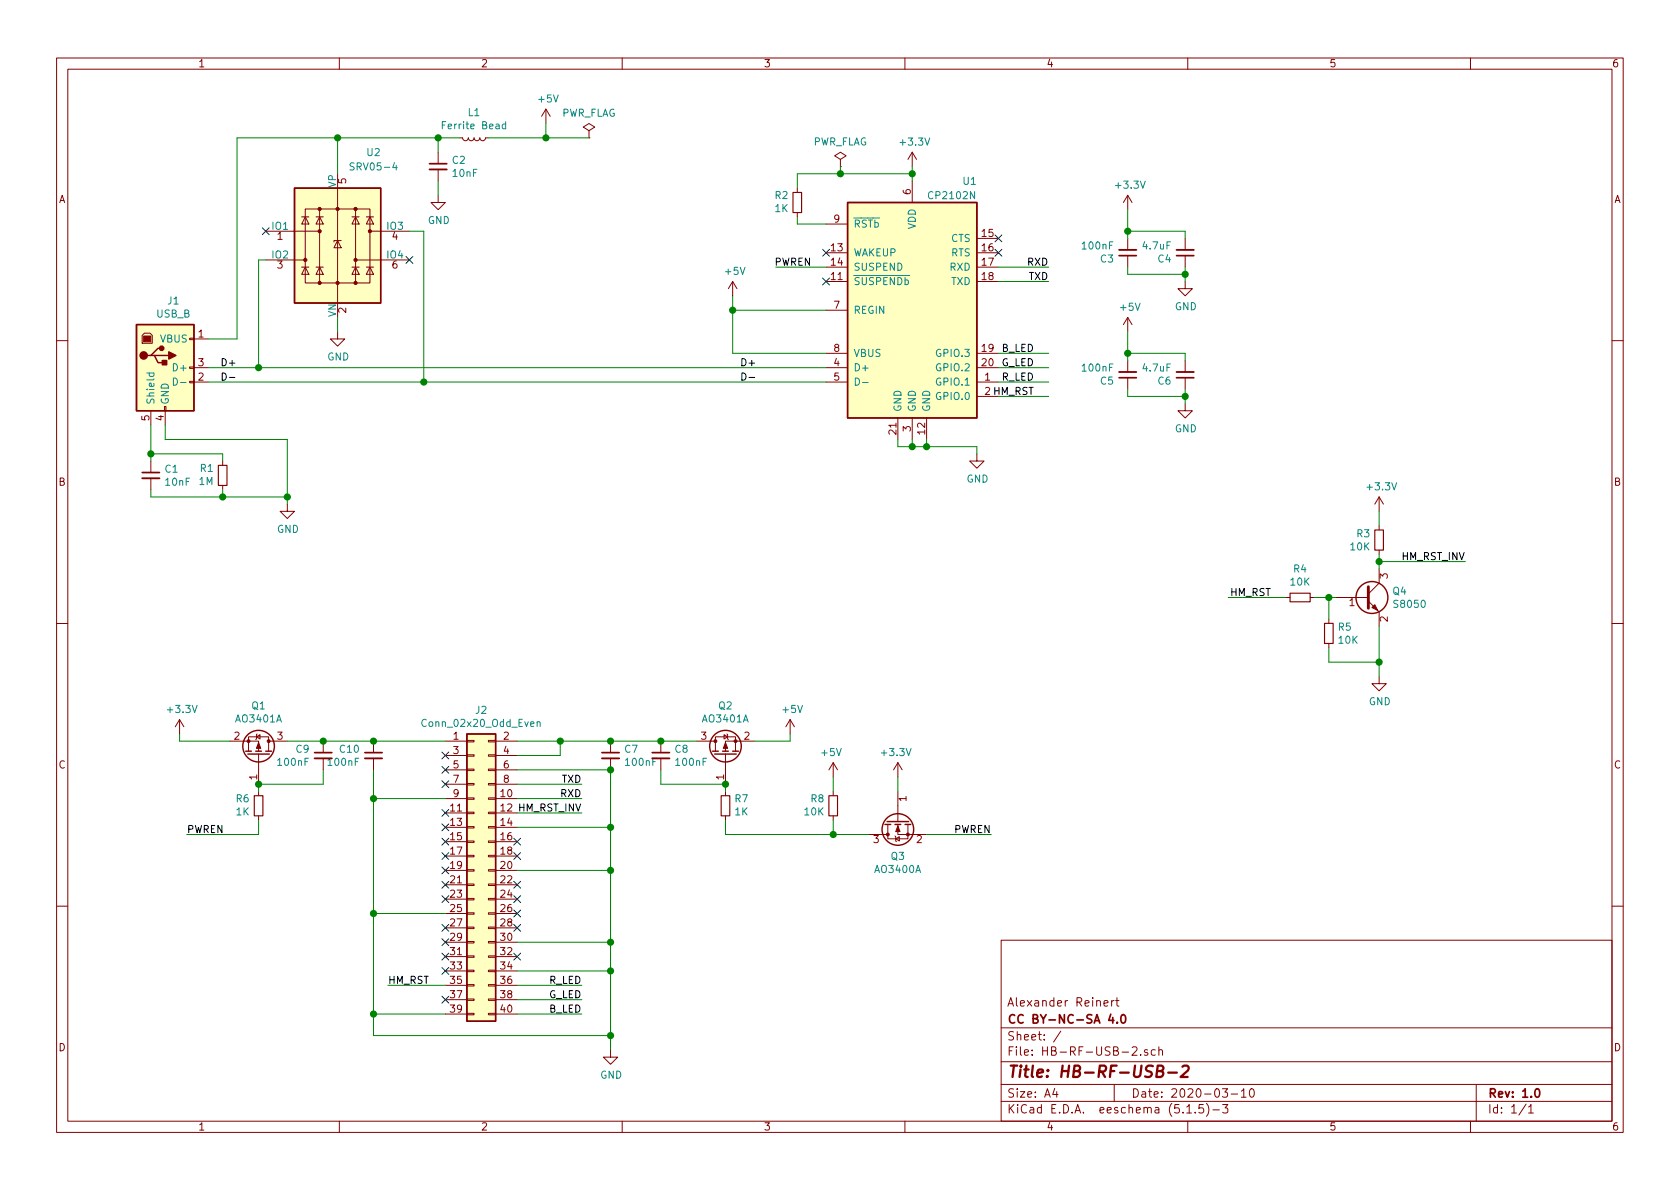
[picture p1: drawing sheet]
EESchema Schematic File Version 4
EELAYER 30 0
EELAYER END
$Descr A4 11693 8268
encoding utf-8
Sheet 1 1
Title "HB-RF-USB-2"
Date "2020-03-10"
Rev "1.0"
Comp "CC BY-NC-SA 4.0"
Comment1 "Alexander Reinert"
Comment2 ""
Comment3 ""
Comment4 ""
$EndDescr
$Comp
L Connector_Generic:Conn_02x20_Odd_Even J2
U 1 1
P 3300 6050
F 0 "J2" H 3350 7167 50  0000 C CNN
F 1 "Conn_02x20_Odd_Even" H 3350 7076 50  0000 C CNN
F 2 "Connector_PinHeader_2.54mm:PinHeader_2x20_P2.54mm_Vertical" H 3300 6050 50  0001 C CNN
F 3 "~" H 3300 6050 50  0001 C CNN
	1    3300 6050
	1    0    0    -1  
$EndComp
$Comp
L power:GND #PWR01
U 1 1
P 2000 3500
F 0 "#PWR01" H 2000 3250 50  0001 C CNN
F 1 "GND" H 2005 3327 50  0000 C CNN
F 2 "" H 2000 3500 50  0001 C CNN
F 3 "" H 2000 3500 50  0001 C CNN
	1    2000 3500
	1    0    0    -1  
$EndComp
$Comp
L power:+5V #PWR02
U 1 1
P 3800 850
F 0 "#PWR02" H 3800 700 50  0001 C CNN
F 1 "+5V" H 3815 1023 50  0000 C CNN
F 2 "" H 3800 850 50  0001 C CNN
F 3 "" H 3800 850 50  0001 C CNN
	1    3800 850 
	1    0    0    -1  
$EndComp
Text Label 4050 5450 2    50   ~ 0
TXD
Text Label 4050 5550 2    50   ~ 0
RXD
Wire Wire Line
	6350 1150 6350 1200
Text Label 4050 6850 2    50   ~ 0
R_LED
Text Label 4050 6950 2    50   ~ 0
G_LED
Text Label 4050 7050 2    50   ~ 0
B_LED
Text Label 2700 6850 0    50   ~ 0
HM_RST
$Comp
L power:+5V #PWR011
U 1 1
P 5500 5100
F 0 "#PWR011" H 5500 4950 50  0001 C CNN
F 1 "+5V" H 5515 5273 50  0000 C CNN
F 2 "" H 5500 5100 50  0001 C CNN
F 3 "" H 5500 5100 50  0001 C CNN
	1    5500 5100
	1    0    0    -1  
$EndComp
Wire Wire Line
	3600 5150 3900 5150
Wire Wire Line
	3900 5250 3900 5150
Wire Wire Line
	3600 5250 3900 5250
$Comp
L power:GND #PWR09
U 1 1
P 4250 7300
F 0 "#PWR09" H 4250 7050 50  0001 C CNN
F 1 "GND" H 4255 7127 50  0000 C CNN
F 2 "" H 4250 7300 50  0001 C CNN
F 3 "" H 4250 7300 50  0001 C CNN
	1    4250 7300
	1    0    0    -1  
$EndComp
Wire Wire Line
	3600 5350 4250 5350
Wire Wire Line
	4250 5350 4250 5750
Wire Wire Line
	3600 5750 4250 5750
Connection ~ 4250 5750
Wire Wire Line
	4250 5750 4250 6050
Wire Wire Line
	3600 6050 4250 6050
Connection ~ 4250 6050
Wire Wire Line
	4250 6050 4250 6550
Wire Wire Line
	3600 6550 4250 6550
Connection ~ 4250 6550
Wire Wire Line
	4250 6550 4250 6750
Wire Wire Line
	3600 6750 4250 6750
Connection ~ 4250 6750
NoConn ~ 3600 5850
NoConn ~ 3600 5950
NoConn ~ 3600 6150
NoConn ~ 3600 6250
NoConn ~ 3600 6350
NoConn ~ 3600 6450
NoConn ~ 3600 6650
NoConn ~ 3100 6950
NoConn ~ 3100 6750
NoConn ~ 3100 6650
NoConn ~ 3100 6550
NoConn ~ 3100 6450
NoConn ~ 3100 6250
NoConn ~ 3100 6150
NoConn ~ 3100 6050
NoConn ~ 3100 5950
NoConn ~ 3100 5850
NoConn ~ 3100 5750
NoConn ~ 3100 5650
NoConn ~ 3100 5450
NoConn ~ 3100 5350
NoConn ~ 3100 5250
Wire Wire Line
	2600 5550 2600 6350
Wire Wire Line
	4250 7200 4250 7300
Wire Wire Line
	2600 7200 4250 7200
Wire Wire Line
	4250 6750 4250 7200
Connection ~ 4250 7200
Wire Wire Line
	3100 6350 2600 6350
Connection ~ 2600 6350
Wire Wire Line
	2600 6350 2600 7050
Wire Wire Line
	3100 7050 2600 7050
Connection ~ 2600 7050
Wire Wire Line
	2600 7050 2600 7200
Text Label 4050 5650 2    50   ~ 0
HM_RST_INV
$Comp
L Transistor_FET:IRLML6402 Q2
U 1 1
P 5050 5250
F 0 "Q2" V 5393 5250 50  0000 C CNN
F 1 "AO3401A" V 5302 5250 50  0000 C CNN
F 2 "Package_TO_SOT_SMD:SOT-23" H 5250 5175 50  0001 L CIN
F 3 "~" H 5050 5250 50  0001 L CNN
F 4 "C15127" H 5050 5250 50  0001 C CNN "LCSC"
	1    5050 5250
	0    -1   -1   0   
$EndComp
Wire Wire Line
	1150 2950 1150 3050
$Comp
L Device:C_Small C2
U 1 1
P 3050 1150
F 0 "C2" H 3142 1196 50  0000 L CNN
F 1 "10nF" H 3142 1105 50  0000 L CNN
F 2 "Capacitor_SMD:C_0402_1005Metric" H 3050 1150 50  0001 C CNN
F 3 "~" H 3050 1150 50  0001 C CNN
F 4 "C15195" H 3050 1150 50  0001 C CNN "LCSC"
	1    3050 1150
	1    0    0    -1  
$EndComp
Text Label 5650 1850 2    50   ~ 0
PWREN
$Comp
L Device:R_Small R7
U 1 1
P 5050 5600
F 0 "R7" H 4991 5554 50  0000 R CNN
F 1 "1K" H 4991 5645 50  0000 R CNN
F 2 "Resistor_SMD:R_0402_1005Metric" H 5050 5600 50  0001 C CNN
F 3 "~" H 5050 5600 50  0001 C CNN
F 4 "C11702" H 5050 5600 50  0001 C CNN "LCSC"
	1    5050 5600
	-1   0    0    1   
$EndComp
$Comp
L Device:C_Small C8
U 1 1
P 4600 5250
F 0 "C8" H 4692 5296 50  0000 L CNN
F 1 "100nF" H 4692 5205 50  0000 L CNN
F 2 "Capacitor_SMD:C_0402_1005Metric" H 4600 5250 50  0001 C CNN
F 3 "~" H 4600 5250 50  0001 C CNN
F 4 "C1525" H 4600 5250 50  0001 C CNN "LCSC"
	1    4600 5250
	1    0    0    -1  
$EndComp
$Comp
L Device:C_Small C7
U 1 1
P 4250 5250
F 0 "C7" H 4342 5296 50  0000 L CNN
F 1 "100nF" H 4342 5205 50  0000 L CNN
F 2 "Capacitor_SMD:C_0402_1005Metric" H 4250 5250 50  0001 C CNN
F 3 "~" H 4250 5250 50  0001 C CNN
F 4 "C1525" H 4250 5250 50  0001 C CNN "LCSC"
	1    4250 5250
	1    0    0    -1  
$EndComp
Wire Wire Line
	4600 5150 4850 5150
Wire Wire Line
	4600 5150 4250 5150
Connection ~ 4600 5150
Wire Wire Line
	4600 5350 4600 5450
Wire Wire Line
	4600 5450 5050 5450
Wire Wire Line
	5050 5450 5050 5500
Connection ~ 5050 5450
Connection ~ 4250 5150
Wire Wire Line
	5050 5700 5050 5800
Connection ~ 4250 5350
Wire Wire Line
	3900 5150 4250 5150
Connection ~ 3900 5150
Wire Wire Line
	5250 5150 5500 5150
Wire Wire Line
	5500 5150 5500 5100
$Comp
L Transistor_FET:IRLML6402 Q1
U 1 1
P 1800 5250
F 0 "Q1" V 2143 5250 50  0000 C CNN
F 1 "AO3401A" V 2052 5250 50  0000 C CNN
F 2 "Package_TO_SOT_SMD:SOT-23" H 2000 5175 50  0001 L CIN
F 3 "~" H 1800 5250 50  0001 L CNN
F 4 "C15127" H 1800 5250 50  0001 C CNN "LCSC"
	1    1800 5250
	0    1    -1   0   
$EndComp
$Comp
L Device:R_Small R6
U 1 1
P 1800 5600
F 0 "R6" H 1741 5554 50  0000 R CNN
F 1 "1K" H 1741 5645 50  0000 R CNN
F 2 "Resistor_SMD:R_0402_1005Metric" H 1800 5600 50  0001 C CNN
F 3 "~" H 1800 5600 50  0001 C CNN
F 4 "C11702" H 1800 5600 50  0001 C CNN "LCSC"
	1    1800 5600
	1    0    0    1   
$EndComp
$Comp
L Device:C_Small C9
U 1 1
P 2250 5250
F 0 "C9" H 2342 5296 50  0000 L CNN
F 1 "100nF" H 2342 5205 50  0000 L CNN
F 2 "Capacitor_SMD:C_0402_1005Metric" H 2250 5250 50  0001 C CNN
F 3 "~" H 2250 5250 50  0001 C CNN
F 4 "C1525" H 2250 5250 50  0001 C CNN "LCSC"
	1    2250 5250
	-1   0    0    -1  
$EndComp
$Comp
L Device:C_Small C10
U 1 1
P 2600 5250
F 0 "C10" H 2692 5296 50  0000 L CNN
F 1 "100nF" H 2692 5205 50  0000 L CNN
F 2 "Capacitor_SMD:C_0402_1005Metric" H 2600 5250 50  0001 C CNN
F 3 "~" H 2600 5250 50  0001 C CNN
F 4 "C1525" H 2600 5250 50  0001 C CNN "LCSC"
	1    2600 5250
	-1   0    0    -1  
$EndComp
Wire Wire Line
	2250 5150 2000 5150
Wire Wire Line
	2250 5150 2600 5150
Connection ~ 2250 5150
Wire Wire Line
	2250 5350 2250 5450
Wire Wire Line
	2250 5450 1800 5450
Wire Wire Line
	1800 5450 1800 5500
Connection ~ 1800 5450
Wire Wire Line
	1800 5700 1800 5800
Wire Wire Line
	1800 5800 1300 5800
Text Label 1300 5800 0    50   ~ 0
PWREN
$Comp
L power:+3.3V #PWR08
U 1 1
P 1250 5100
F 0 "#PWR08" H 1250 4950 50  0001 C CNN
F 1 "+3.3V" H 1265 5273 50  0000 C CNN
F 2 "" H 1250 5100 50  0001 C CNN
F 3 "" H 1250 5100 50  0001 C CNN
	1    1250 5100
	1    0    0    -1  
$EndComp
Wire Wire Line
	1250 5100 1250 5150
Wire Wire Line
	1250 5150 1600 5150
Text Label 7300 1950 2    50   ~ 0
TXD
Text Label 1650 2550 2    50   ~ 0
D+
Text Label 1650 2650 2    50   ~ 0
D-
Text Label 5150 2550 0    50   ~ 0
D+
Text Label 5150 2650 0    50   ~ 0
D-
$Comp
L Device:C_Small C5
U 1 1
P 7850 2600
F 0 "C5" H 7942 2646 50  0000 L CNN
F 1 "100nF" H 7942 2555 50  0000 L CNN
F 2 "Capacitor_SMD:C_0402_1005Metric" H 7850 2600 50  0001 C CNN
F 3 "~" H 7850 2600 50  0001 C CNN
F 4 "C1525" H 7850 2600 50  0001 C CNN "LCSC"
	1    7850 2600
	-1   0    0    1   
$EndComp
$Comp
L power:GND #PWR012
U 1 1
P 8250 2800
F 0 "#PWR012" H 8250 2550 50  0001 C CNN
F 1 "GND" H 8255 2627 50  0000 C CNN
F 2 "" H 8250 2800 50  0001 C CNN
F 3 "" H 8250 2800 50  0001 C CNN
	1    8250 2800
	1    0    0    -1  
$EndComp
$Comp
L Device:C_Small C6
U 1 1
P 8250 2600
F 0 "C6" H 8342 2646 50  0000 L CNN
F 1 "4.7uF" H 8342 2555 50  0000 L CNN
F 2 "Capacitor_SMD:C_0603_1608Metric" H 8250 2600 50  0001 C CNN
F 3 "~" H 8250 2600 50  0001 C CNN
F 4 "C19666" H 8250 2600 50  0001 C CNN "LCSC"
	1    8250 2600
	-1   0    0    1   
$EndComp
Wire Wire Line
	3800 950  3800 850 
$Comp
L Device:L_Small L1
U 1 1
P 3300 950
F 0 "L1" V 3122 950 50  0000 C CNN
F 1 "Ferrite Bead" V 3213 950 50  0000 C CNN
F 2 "Inductor_SMD:L_0805_2012Metric" H 3300 950 50  0001 C CNN
F 3 "~" H 3300 950 50  0001 C CNN
F 4 "C1015" H 3300 950 50  0001 C CNN "LCSC"
	1    3300 950 
	0    1    1    0   
$EndComp
$Comp
L power:+3.3V #PWR0101
U 1 1
P 6350 1150
F 0 "#PWR0101" H 6350 1000 50  0001 C CNN
F 1 "+3.3V" H 6365 1323 50  0000 C CNN
F 2 "" H 6350 1150 50  0001 C CNN
F 3 "" H 6350 1150 50  0001 C CNN
	1    6350 1150
	1    0    0    -1  
$EndComp
$Comp
L power:+5V #PWR0102
U 1 1
P 7850 2300
F 0 "#PWR0102" H 7850 2150 50  0001 C CNN
F 1 "+5V" H 7865 2473 50  0000 C CNN
F 2 "" H 7850 2300 50  0001 C CNN
F 3 "" H 7850 2300 50  0001 C CNN
	1    7850 2300
	1    0    0    -1  
$EndComp
Wire Wire Line
	8250 2450 8250 2500
Wire Wire Line
	7850 2450 7850 2500
Wire Wire Line
	7850 2700 7850 2750
Wire Wire Line
	7850 2750 8250 2750
Wire Wire Line
	8250 2750 8250 2700
Wire Wire Line
	8250 2750 8250 2800
Connection ~ 8250 2750
$Comp
L Device:C_Small C1
U 1 1
P 1050 3300
F 0 "C1" H 1142 3346 50  0000 L CNN
F 1 "10nF" H 1142 3255 50  0000 L CNN
F 2 "Capacitor_SMD:C_0402_1005Metric" H 1050 3300 50  0001 C CNN
F 3 "~" H 1050 3300 50  0001 C CNN
F 4 "C15195" H 1050 3300 50  0001 C CNN "LCSC"
	1    1050 3300
	1    0    0    -1  
$EndComp
$Comp
L Device:R_Small R1
U 1 1
P 1550 3300
F 0 "R1" H 1491 3254 50  0000 R CNN
F 1 "1M" H 1491 3345 50  0000 R CNN
F 2 "Resistor_SMD:R_0402_1005Metric" H 1550 3300 50  0001 C CNN
F 3 "~" H 1550 3300 50  0001 C CNN
F 4 "C26083" H 1550 3300 50  0001 C CNN "LCSC"
	1    1550 3300
	1    0    0    1   
$EndComp
Wire Wire Line
	1050 2950 1050 3150
Wire Wire Line
	1050 3150 1550 3150
Wire Wire Line
	1550 3150 1550 3200
Connection ~ 1050 3150
Wire Wire Line
	1050 3150 1050 3200
Wire Wire Line
	1050 3400 1050 3450
Wire Wire Line
	1050 3450 1550 3450
Wire Wire Line
	1550 3400 1550 3450
Wire Wire Line
	1550 3450 2000 3450
Connection ~ 1550 3450
Connection ~ 2000 3450
Wire Wire Line
	2000 3450 2000 3500
Wire Wire Line
	1150 3050 2000 3050
Wire Wire Line
	2000 3050 2000 3450
$Comp
L power:PWR_FLAG #FLG0101
U 1 1
P 4100 950
F 0 "#FLG0101" H 4100 1025 50  0001 C CNN
F 1 "PWR_FLAG" H 4100 1124 50  0000 C CNN
F 2 "" H 4100 950 50  0001 C CNN
F 3 "~" H 4100 950 50  0001 C CNN
	1    4100 950 
	1    0    0    -1  
$EndComp
Wire Wire Line
	3400 950  3800 950 
Wire Wire Line
	3800 950  4100 950 
Connection ~ 3800 950 
$Comp
L Device:Q_NMOS_GSD Q3
U 1 1
P 6250 5700
F 0 "Q3" V 6500 5700 50  0000 C CNN
F 1 "AO3400A" V 6591 5700 50  0000 C CNN
F 2 "Package_TO_SOT_SMD:SOT-23" H 6450 5800 50  0001 C CNN
F 3 "~" H 6250 5700 50  0001 C CNN
F 4 "C20917" H 6250 5700 50  0001 C CNN "LCSC"
	1    6250 5700
	0    -1   1    0   
$EndComp
Text Label 6900 5800 2    50   ~ 0
PWREN
Wire Wire Line
	6900 5800 6450 5800
Wire Wire Line
	6250 5500 6250 5400
$Comp
L power:+3.3V #PWR0104
U 1 1
P 6250 5400
F 0 "#PWR0104" H 6250 5250 50  0001 C CNN
F 1 "+3.3V" H 6265 5573 50  0000 C CNN
F 2 "" H 6250 5400 50  0001 C CNN
F 3 "" H 6250 5400 50  0001 C CNN
	1    6250 5400
	-1   0    0    -1  
$EndComp
Wire Wire Line
	6050 5800 5800 5800
$Comp
L Device:R_Small R8
U 1 1
P 5800 5600
F 0 "R8" H 5742 5554 50  0000 R CNN
F 1 "10K" H 5742 5645 50  0000 R CNN
F 2 "Resistor_SMD:R_0402_1005Metric" H 5800 5600 50  0001 C CNN
F 3 "~" H 5800 5600 50  0001 C CNN
F 4 "C25744" H 5800 5600 50  0001 C CNN "LCSC"
	1    5800 5600
	1    0    0    1   
$EndComp
Wire Wire Line
	5800 5700 5800 5800
Connection ~ 5800 5800
Wire Wire Line
	5800 5500 5800 5400
$Comp
L power:+5V #PWR0105
U 1 1
P 5800 5400
F 0 "#PWR0105" H 5800 5250 50  0001 C CNN
F 1 "+5V" H 5815 5573 50  0000 C CNN
F 2 "" H 5800 5400 50  0001 C CNN
F 3 "" H 5800 5400 50  0001 C CNN
	1    5800 5400
	-1   0    0    -1  
$EndComp
Wire Wire Line
	2600 5350 2600 5550
Wire Wire Line
	5050 5800 5800 5800
Connection ~ 2600 5550
Wire Wire Line
	2600 5550 3100 5550
Wire Wire Line
	2600 5150 3100 5150
Connection ~ 2600 5150
$Comp
L Connector:USB_B J1
U 1 1
P 1150 2550
F 0 "J1" H 1207 3017 50  0000 C CNN
F 1 "USB_B" H 1207 2926 50  0000 C CNN
F 2 "Connector_USB:USB_B_OST_USB-B1HSxx_Horizontal" H 1300 2500 50  0001 C CNN
F 3 " ~" H 1300 2500 50  0001 C CNN
	1    1150 2550
	1    0    0    -1  
$EndComp
Wire Wire Line
	1450 2350 1650 2350
$Comp
L power:GND #PWR0106
U 1 1
P 3050 1350
F 0 "#PWR0106" H 3050 1100 50  0001 C CNN
F 1 "GND" H 3055 1177 50  0000 C CNN
F 2 "" H 3050 1350 50  0001 C CNN
F 3 "" H 3050 1350 50  0001 C CNN
	1    3050 1350
	1    0    0    -1  
$EndComp
Wire Wire Line
	3050 950  3050 1050
Connection ~ 3050 950 
Wire Wire Line
	3050 950  3200 950 
Wire Wire Line
	3050 1250 3050 1350
$Comp
L Power_Protection:SRV05-4 U2
U 1 1
P 2350 1700
F 0 "U2" H 2600 2350 50  0000 C CNN
F 1 "SRV05-4" H 2600 2250 50  0000 C CNN
F 2 "Package_TO_SOT_SMD:SOT-23-6" H 3050 1250 50  0001 C CNN
F 3 "http://www.onsemi.com/pub/Collateral/SRV05-4-D.PDF" H 2350 1700 50  0001 C CNN
F 4 "C85364" H 2350 1700 50  0001 C CNN "LCSC"
	1    2350 1700
	1    0    0    -1  
$EndComp
Wire Wire Line
	1450 2550 1800 2550
Wire Wire Line
	1450 2650 2950 2650
Wire Wire Line
	1650 950  2350 950 
Wire Wire Line
	2350 1200 2350 950 
Connection ~ 2350 950 
Wire Wire Line
	2350 950  3050 950 
$Comp
L power:GND #PWR0107
U 1 1
P 2350 2300
F 0 "#PWR0107" H 2350 2050 50  0001 C CNN
F 1 "GND" H 2355 2127 50  0000 C CNN
F 2 "" H 2350 2300 50  0001 C CNN
F 3 "" H 2350 2300 50  0001 C CNN
	1    2350 2300
	1    0    0    -1  
$EndComp
Wire Wire Line
	2350 2300 2350 2200
Wire Wire Line
	1650 950  1650 2350
NoConn ~ 1850 1600
NoConn ~ 2850 1800
Wire Wire Line
	7850 2450 8250 2450
Wire Wire Line
	2850 1600 2950 1600
Wire Wire Line
	2950 1600 2950 2650
Connection ~ 2950 2650
Wire Wire Line
	1850 1800 1800 1800
Wire Wire Line
	1800 1800 1800 2550
Connection ~ 1800 2550
$Comp
L power:GND #PWR04
U 1 1
P 6800 3150
F 0 "#PWR04" H 6800 2900 50  0001 C CNN
F 1 "GND" H 6805 2977 50  0000 C CNN
F 2 "" H 6800 3150 50  0001 C CNN
F 3 "" H 6800 3150 50  0001 C CNN
	1    6800 3150
	1    0    0    -1  
$EndComp
Wire Wire Line
	6350 3050 6350 3100
Wire Wire Line
	6350 3100 6450 3100
Wire Wire Line
	6800 3100 6800 3150
Wire Wire Line
	6450 3050 6450 3100
Connection ~ 6450 3100
Wire Wire Line
	6450 3100 6800 3100
Wire Wire Line
	7300 1950 6950 1950
Wire Wire Line
	7300 1850 6950 1850
Text Label 7300 1850 2    50   ~ 0
RXD
NoConn ~ 6950 1650
NoConn ~ 6950 1750
Wire Wire Line
	6950 2650 7300 2650
Wire Wire Line
	6950 2450 7300 2450
Wire Wire Line
	6950 2550 7300 2550
Text Label 7200 2450 2    50   ~ 0
B_LED
Text Label 7200 2550 2    50   ~ 0
G_LED
Text Label 7200 2650 2    50   ~ 0
R_LED
Wire Wire Line
	7300 2750 6950 2750
Text Label 7200 2750 2    50   ~ 0
HM_RST
Wire Wire Line
	2950 2650 5750 2650
Wire Wire Line
	1800 2550 5750 2550
$Comp
L Homebrew:CP2102N-A01-GQFN20 U1
U 1 1
P 6350 2150
F 0 "U1" H 6750 3050 50  0000 C CNN
F 1 "CP2102N" H 6800 2950 50  0000 R CNN
F 2 "Package_DFN_QFN:SiliconLabs_QFN-20-1EP_3x3mm_P0.5mm" H 6800 1350 50  0001 L CNN
F 3 "https://www.silabs.com/documents/public/data-sheets/cp2102n-datasheet.pdf" H 6400 1100 50  0001 C CNN
F 4 "C89049" H 6350 2150 50  0001 C CNN "LCSC"
	1    6350 2150
	1    0    0    -1  
$EndComp
NoConn ~ 5750 1750
Wire Wire Line
	6250 3050 6250 3100
Wire Wire Line
	6250 3100 6350 3100
Connection ~ 6350 3100
$Comp
L power:+5V #PWR03
U 1 1
P 5100 2050
F 0 "#PWR03" H 5100 1900 50  0001 C CNN
F 1 "+5V" H 5115 2223 50  0000 C CNN
F 2 "" H 5100 2050 50  0001 C CNN
F 3 "" H 5100 2050 50  0001 C CNN
	1    5100 2050
	1    0    0    -1  
$EndComp
Wire Wire Line
	5100 2050 5100 2150
Wire Wire Line
	5100 2150 5750 2150
Wire Wire Line
	5100 2150 5100 2450
Wire Wire Line
	5100 2450 5750 2450
Connection ~ 5100 2150
$Comp
L Device:R_Small R2
U 1 1
P 5550 1400
F 0 "R2" H 5608 1354 50  0000 L CNN
F 1 "1K" H 5608 1445 50  0000 L CNN
F 2 "Resistor_SMD:R_0402_1005Metric" H 5550 1400 50  0001 C CNN
F 3 "~" H 5550 1400 50  0001 C CNN
F 4 "C11702" H 5550 1400 50  0001 C CNN "LCSC"
	1    5550 1400
	-1   0    0    1   
$EndComp
Wire Wire Line
	6350 1200 5850 1200
Wire Wire Line
	5550 1200 5550 1300
Connection ~ 6350 1200
Wire Wire Line
	6350 1200 6350 1250
Wire Wire Line
	5550 1500 5550 1550
Wire Wire Line
	5550 1550 5750 1550
Wire Wire Line
	7850 2300 7850 2450
Connection ~ 7850 2450
$Comp
L Device:C_Small C3
U 1 1
P 7850 1750
F 0 "C3" H 7942 1796 50  0000 L CNN
F 1 "100nF" H 7942 1705 50  0000 L CNN
F 2 "Capacitor_SMD:C_0402_1005Metric" H 7850 1750 50  0001 C CNN
F 3 "~" H 7850 1750 50  0001 C CNN
F 4 "C1525" H 7850 1750 50  0001 C CNN "LCSC"
	1    7850 1750
	-1   0    0    1   
$EndComp
$Comp
L power:GND #PWR06
U 1 1
P 8250 1950
F 0 "#PWR06" H 8250 1700 50  0001 C CNN
F 1 "GND" H 8255 1777 50  0000 C CNN
F 2 "" H 8250 1950 50  0001 C CNN
F 3 "" H 8250 1950 50  0001 C CNN
	1    8250 1950
	1    0    0    -1  
$EndComp
$Comp
L Device:C_Small C4
U 1 1
P 8250 1750
F 0 "C4" H 8342 1796 50  0000 L CNN
F 1 "4.7uF" H 8342 1705 50  0000 L CNN
F 2 "Capacitor_SMD:C_0603_1608Metric" H 8250 1750 50  0001 C CNN
F 3 "~" H 8250 1750 50  0001 C CNN
F 4 "C19666" H 8250 1750 50  0001 C CNN "LCSC"
	1    8250 1750
	-1   0    0    1   
$EndComp
Wire Wire Line
	8250 1600 8250 1650
Wire Wire Line
	7850 1600 7850 1650
Wire Wire Line
	7850 1850 7850 1900
Wire Wire Line
	7850 1900 8250 1900
Wire Wire Line
	8250 1900 8250 1850
Wire Wire Line
	8250 1900 8250 1950
Connection ~ 8250 1900
Wire Wire Line
	7850 1600 8250 1600
Wire Wire Line
	7850 1450 7850 1600
Connection ~ 7850 1600
$Comp
L power:+3.3V #PWR05
U 1 1
P 7850 1450
F 0 "#PWR05" H 7850 1300 50  0001 C CNN
F 1 "+3.3V" H 7865 1623 50  0000 C CNN
F 2 "" H 7850 1450 50  0001 C CNN
F 3 "" H 7850 1450 50  0001 C CNN
	1    7850 1450
	1    0    0    -1  
$EndComp
NoConn ~ 5750 1950
Wire Wire Line
	5400 1850 5750 1850
$Comp
L power:PWR_FLAG #FLG0102
U 1 1
P 5850 1150
F 0 "#FLG0102" H 5850 1225 50  0001 C CNN
F 1 "PWR_FLAG" H 5850 1324 50  0000 C CNN
F 2 "" H 5850 1150 50  0001 C CNN
F 3 "~" H 5850 1150 50  0001 C CNN
	1    5850 1150
	1    0    0    -1  
$EndComp
Wire Wire Line
	5850 1150 5850 1200
Connection ~ 5850 1200
Wire Wire Line
	5850 1200 5550 1200
Wire Wire Line
	2700 6850 3100 6850
Wire Wire Line
	3600 6850 4050 6850
Wire Wire Line
	3600 6950 4050 6950
Wire Wire Line
	3600 7050 4050 7050
Wire Wire Line
	3600 5650 4050 5650
Wire Wire Line
	3600 5550 4050 5550
Wire Wire Line
	3600 5450 4050 5450
Text Label 8850 4150 2    50   ~ 0
HM_RST
$Comp
L Device:R_Small R4
U 1 1
P 9050 4150
F 0 "R4" V 9246 4150 50  0000 C CNN
F 1 "10K" V 9155 4150 50  0000 C CNN
F 2 "Resistor_SMD:R_0402_1005Metric" H 9050 4150 50  0001 C CNN
F 3 "~" H 9050 4150 50  0001 C CNN
F 4 "C25744" H 9050 4150 50  0001 C CNN "LCSC"
	1    9050 4150
	0    -1   -1   0   
$EndComp
$Comp
L Device:R_Small R5
U 1 1
P 9250 4400
F 0 "R5" H 9309 4446 50  0000 L CNN
F 1 "10K" H 9309 4355 50  0000 L CNN
F 2 "Resistor_SMD:R_0402_1005Metric" H 9250 4400 50  0001 C CNN
F 3 "~" H 9250 4400 50  0001 C CNN
F 4 "C25744" H 9250 4400 50  0001 C CNN "LCSC"
	1    9250 4400
	1    0    0    -1  
$EndComp
$Comp
L Device:R_Small R3
U 1 1
P 9600 3750
F 0 "R3" H 9542 3796 50  0000 R CNN
F 1 "10K" H 9542 3705 50  0000 R CNN
F 2 "Resistor_SMD:R_0402_1005Metric" H 9600 3750 50  0001 C CNN
F 3 "~" H 9600 3750 50  0001 C CNN
F 4 "C25744" H 9600 3750 50  0001 C CNN "LCSC"
	1    9600 3750
	1    0    0    -1  
$EndComp
$Comp
L Device:Q_NPN_BEC Q4
U 1 1
P 9500 4150
F 0 "Q4" H 9690 4196 50  0000 L CNN
F 1 "S8050" H 9690 4105 50  0000 L CNN
F 2 "Package_TO_SOT_SMD:SOT-23" H 9700 4250 50  0001 C CNN
F 3 "~" H 9500 4150 50  0001 C CNN
F 4 "C2146" H 9500 4150 50  0001 C CNN "LCSC"
	1    9500 4150
	1    0    0    -1  
$EndComp
Wire Wire Line
	9150 4150 9250 4150
Wire Wire Line
	8550 4150 8950 4150
Wire Wire Line
	9600 3850 9600 3900
Wire Wire Line
	9250 4150 9250 4300
Connection ~ 9250 4150
Wire Wire Line
	9250 4150 9300 4150
Wire Wire Line
	9250 4500 9250 4600
Wire Wire Line
	9250 4600 9600 4600
Wire Wire Line
	9600 4600 9600 4350
Wire Wire Line
	9600 4600 9600 4700
Connection ~ 9600 4600
Wire Wire Line
	9600 3550 9600 3650
$Comp
L power:GND #PWR010
U 1 1
P 9600 4700
F 0 "#PWR010" H 9600 4450 50  0001 C CNN
F 1 "GND" H 9605 4527 50  0000 C CNN
F 2 "" H 9600 4700 50  0001 C CNN
F 3 "" H 9600 4700 50  0001 C CNN
	1    9600 4700
	1    0    0    -1  
$EndComp
$Comp
L power:+3.3V #PWR07
U 1 1
P 9600 3550
F 0 "#PWR07" H 9600 3400 50  0001 C CNN
F 1 "+3.3V" H 9615 3723 50  0000 C CNN
F 2 "" H 9600 3550 50  0001 C CNN
F 3 "" H 9600 3550 50  0001 C CNN
	1    9600 3550
	1    0    0    -1  
$EndComp
Text Label 10200 3900 2    50   ~ 0
HM_RST_INV
Wire Wire Line
	9600 3900 10200 3900
Connection ~ 9600 3900
Wire Wire Line
	9600 3900 9600 3950
$EndSCHEMATC
